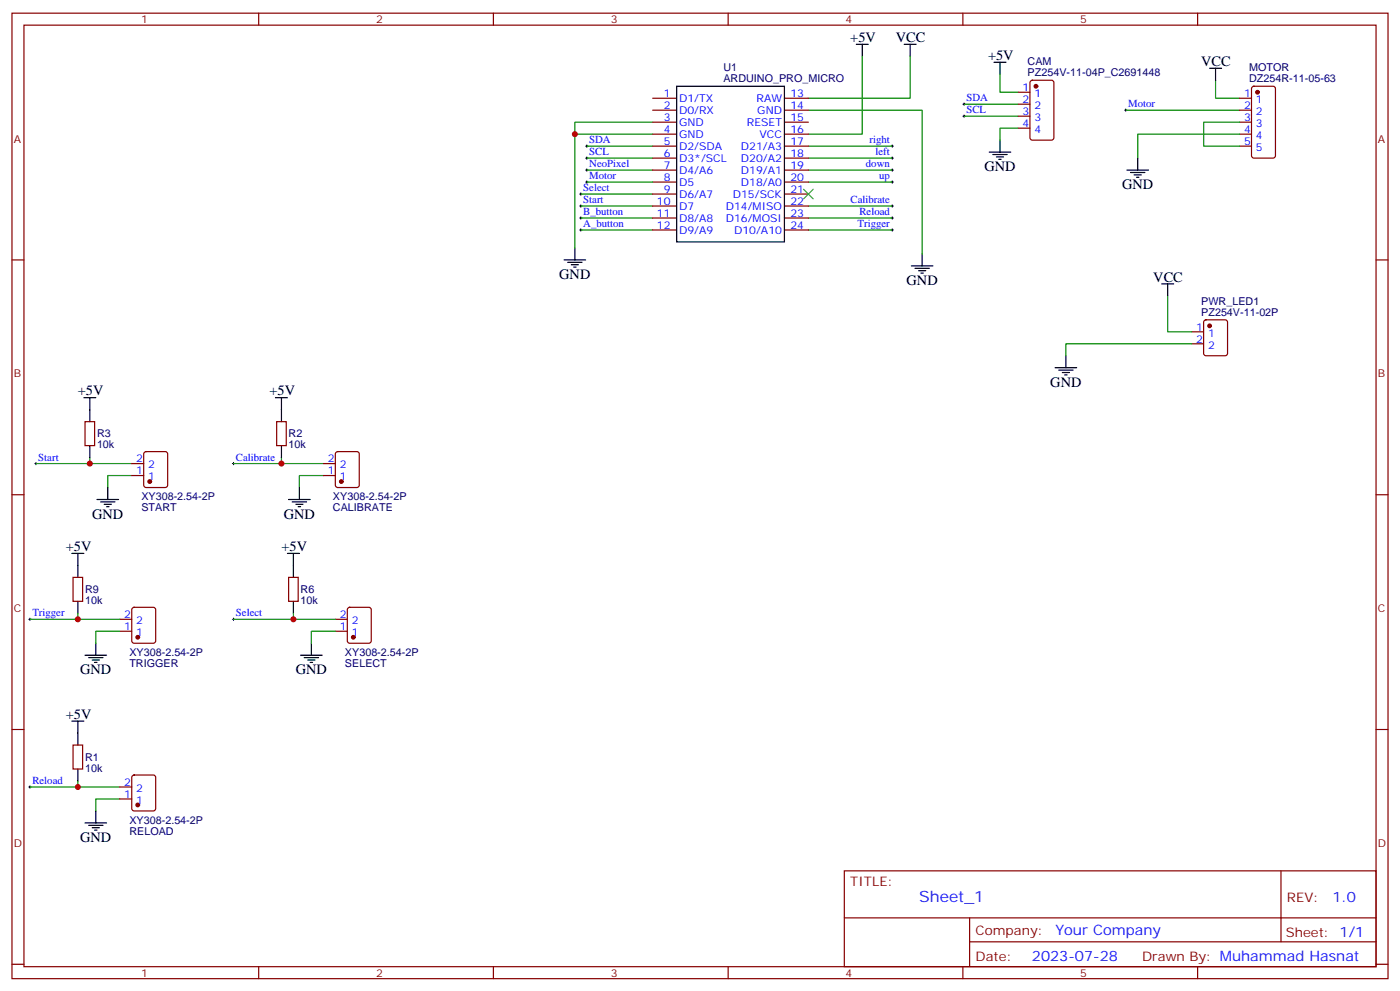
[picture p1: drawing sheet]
<svg xmlns="http://www.w3.org/2000/svg" width="412mm" height="292mm" viewBox="0 0 412 292" stroke-linecap="round" stroke-linejoin="round" font-family="sans-serif">
<g fill="none" stroke="#870000" stroke-width=".35">
<path d="M3.5 3.9h405.4v284.3h-405.4zM7.1 7.4h398.2v277.3h-398.2zM76.2 3.9v3.5M145.3 3.9v3.5M214.5 3.9v3.5M283.6 3.9v3.5M352.8 3.9v3.5M192.3 28.9h7M192.3 32.5h7M192.3 36h7M192.3 39.5h7M231.1 28.9h7"/>
<path d="M231.1 32.5h7M231.1 36h7M231.1 39.5h7M299.9 27.2h3.5M299.9 30.7h3.5M299.9 34.2h3.5M299.9 37.7h3.5M303.6 23.8l.5-.2h5.6l.7 .5v16.5l-.4 .6-5.9 .1-.7-.5v-16.5zM365.1 28.9h3.6M365.1 32.5h3.6M365.1 36h3.6M365.1 39.5h3.6"/>
<path d="M368.9 25.6l.5-.2h5.6l.7 .4v20.1l-.5 .6-5.8 .1-.7-.5v-20zM192.3 43h7M192.3 46.6h7M192.3 50.1h7M192.3 53.6h7M192.3 57.2h7M231.1 43h7M231.1 46.6h7M231.1 50.1h7M231.1 53.6h7M231.1 57.2h7M365.1 43h3.6"/>
<path d="M3.5 76.6h3.6M192.3 60.7h7M192.3 64.2h7M192.3 67.7h7M231.1 60.7h7M231.1 64.2h7M231.1 67.7h7M405.3 76.6h3.6M351 97.7h3.5M354.8 94.4l.4-.2h5.7l.6 .4 .1 9.5-.5 .6-5.9 .1-.6-.5-.1-9.4zM351 101.2h3.5M25 124.2h2.9v7h-2.9z"/>
<path d="M38.8 136.5h3.5M42.6 133.2l.4-.2h5.7l.6 .4 .1 9.5-.5 .6-5.9 .1-.6-.5-.1-9.4zM81.5 124.2h2.8v7h-2.8zM95.2 136.5h3.6M99 133.2l.5-.2h5.6l.7 .4v9.5l-.4 .6-5.9 .1-.7-.5v-9.4zM3.5 145.7h3.6M38.8 140.1h3.5M95.2 140.1h3.6M405.3 145.7h3.6M21.5 170h2.8v7.1h-2.8zM39 179.1l.5-.2h5.7l.6 .4 .1 9.4-.5 .7h-5.9l-.6-.4-.1-9.4zM85 170h2.8v7.1h-2.8z"/>
<path d="M102.5 179.1l.5-.2h5.7l.6 .4 .1 9.4-.5 .7h-5.9l-.6-.4-.1-9.4zM35.3 185.9h3.5M35.3 182.4h3.5M98.8 185.9h3.5M98.8 182.4h3.5M3.5 214.8h3.6M21.5 219.4h2.8v7.1h-2.8zM405.3 214.8h3.6M35.3 235.3h3.5M35.3 231.8h3.5M39 228.5l.5-.3h5.7l.6 .5 .1 9.4-.5 .7h-5.9l-.6-.4-.1-9.4zM248.7 256.5h156.6v28.2h-156.6z"/>
<path d="M377.3 256.5v20.9M248.7 270.3h156.5M285.6 277.4h119.6M285.6 270.3v14.1M3.5 284h3.6M76.2 284.7v3.5M145.3 284.7v3.5M214.5 284.7v3.5M283.6 284.7v3.5M352.8 284.7v3.5M405.3 284h3.6"/>
</g>
<g fill="none" stroke="#000" stroke-width=".35">
<path d="M252.2 13.1h3.6M254 13.1v3.5M266.3 13.1h3.6M268.1 13.1v3.5M292.8 18.3h3.5M294.6 18.3v3.6M199.3 25.4h31.8v45.9h-31.8zM356.3 20.1h3.5M358.1 20.1v3.5M291.4 44.8h6.3M292.5 45.5h4.2M293.5 46.2h2.1"/>
<path d="M294.2 46.9h.7M294.6 41.3v3.5M332 50.1h6.3M333 50.8h4.3M334.1 51.5h2.1M334.8 52.2h.7M335.1 46.6v3.5M166.2 76.6h6.3M167.2 77.3h4.2M168.3 78h2.1M169 78.7h.7M169.3 73v3.6"/>
<path d="M268.5 78.3h6.3M269.5 79h4.3M270.6 79.7h2.1M271.6 74.8v3.5M271.3 80.4h.7M342.2 83.6h3.5M344 83.6v3.5M24.7 117.1h3.5M26.5 117.1v7.1M81.1 117.1h3.6M82.9 117.1v7.1M310.8 108.3h6.3"/>
<path d="M311.9 109h4.2M312.9 109.7h2.1M313.6 110.4h.7M314 104.8v3.5M26.5 131.2v3.6M82.9 131.2v3.6M28.6 147.1h6.3M29.6 147.8h4.3M30.7 148.5h2.1M31.4 149.2h.7M31.7 143.6v3.5M85 147.1h6.4"/>
<path d="M86.1 147.8h4.2M87.1 148.5h2.2M87.8 149.2h.7M88.2 143.6v3.5M21.2 163h3.5M22.9 163v7M22.9 177.1v3.5M84.7 163h3.5M86.4 163v7M86.4 177.1v3.5M25 193h6.4M26.1 193.7h4.2"/>
<path d="M27.2 194.4h2.1M27.9 195.1h.7M28.2 189.4v3.6M88.5 193h6.4M89.6 193.7h4.2M90.7 194.4h2.1M91.4 195.1h.7M91.7 189.4v3.6M21.2 212.4h3.5M22.9 212.4v7M22.9 226.5v3.5M28.2 238.8v3.6"/>
<path d="M25 242.4h6.4M26.1 243.1h4.2M27.2 243.8h2.1M27.9 244.5h.7"/>
</g>
<g fill="none" stroke="#008700" stroke-width=".35">
<path d="M254 16.6v22.9h-15.9M268.1 16.6v12.3h-30M169.3 39.5h23M192.3 36h-23v37M238.1 32.5h33.5v42.3M284 30.7h15.9M284 34.2h15.9M294.6 21.9v5.3h5.3M299.9 37.7h-5.3v3.6M331.6 32.5h33.5M358.1 23.6v5.3h7M365.1 39.5h-30v7.1"/>
<path d="M365.1 36h-10.6v7h10.6M171.1 57.2h21.2M172.9 43h19.4M172.9 46.6h19.4M172.9 50.1h19.4M172.9 53.6h19.4M238.1 43h24.7M238.1 46.6h24.7M238.1 50.1h24.7M238.1 53.6h24.7M171.1 67.7h21.2M171.1 64.2h21.2"/>
<path d="M171.1 60.7h21.2M238.1 67.7h24.7M238.1 64.2h24.7M238.1 60.7h24.7M344 87.1v10.6h7M351 101.2h-37v3.6M10.6 136.5h15.9M26.5 134.8v1.7h12.3M68.8 136.5h14.1M82.9 134.8v1.7h12.3M38.8 140.1h-7.1v3.5M95.2 140.1h-7v3.5"/>
<path d="M8.8 182.4h14.1M22.9 180.6v1.8h12.4M35.3 185.9h-7.1v3.5M68.8 182.4h17.6M86.4 180.6v1.8h12.4M98.8 185.9h-7.1v3.5M8.8 231.8h14.1M22.9 230v1.8h12.4M35.3 235.3h-7.1v3.5"/>
</g>
<g fill="none" stroke="#000" stroke-width=".29">
<path d="M283.6 30.7h.7M283.6 34.2h.7M284 30.3v.7M284 33.9v.7M331.3 32.5h.7M331.6 32.1v.7M170.7 57.2h.7M171.1 56.8v.7M172.5 43h.7M172.5 46.6h.7M172.5 53.6h.7M172.5 50.1h.7"/>
<path d="M172.9 42.7v.7M172.9 46.2v.7M172.9 49.7v.7M172.9 53.3v.7M262.5 43h.7M262.5 46.6h.7M262.5 53.6h.7M262.5 50.1h.7M262.8 42.7v.7M262.8 46.2v.7M262.8 49.7v.7M262.8 53.3v.7"/>
<path d="M170.7 67.7h.7M170.7 64.2h.7M170.7 60.7h.7M171.1 60.3v.7M171.1 63.9v.7M171.1 67.4v.7M262.5 67.7h.7M262.5 64.2h.7M262.5 60.7h.7M262.8 60.3v.7M262.8 63.9v.7M262.8 67.4v.7"/>
<path d="M10.2 136.5h.7M10.6 136.2v.7M68.4 136.5h.7M68.8 136.2v.7M8.5 182.4h.7M8.8 182v.7M68.4 182.4h.7M68.8 182v.7M8.5 231.8h.7M8.8 231.4v.7"/>
</g>
<g fill="#870000" stroke="#870000" stroke-width=".35">
<circle cx="40.6" cy="187.7" r=".53"/>
<circle cx="40.6" cy="237.1" r=".53"/>
<circle cx="100.5" cy="141.8" r=".53"/>
<circle cx="44.1" cy="141.8" r=".53"/>
<circle cx="104.1" cy="187.7" r=".53"/>
<circle cx="305.2" cy="25.4" r=".53"/>
<circle cx="370.4" cy="27.2" r=".53"/>
<circle cx="356.3" cy="96" r=".53"/>
</g>
<path d="M236.7 55.7l2.8 2.9M239.5 55.7l-2.8 2.9" fill="none" stroke="#3c3" stroke-width=".35"/>
<g fill="#c00">
<circle cx="169.3" cy="39.5" r=".88"/>
<circle cx="22.9" cy="182.4" r=".88"/>
<circle cx="22.9" cy="231.8" r=".88"/>
<circle cx="82.9" cy="136.5" r=".88"/>
<circle cx="26.5" cy="136.5" r=".88"/>
<circle cx="86.4" cy="182.4" r=".88"/>
</g>
<text font-size="4.6" fill="#00f" x="270.8" y="265.5">Sheet_1</text>
<g font-size="4.2">
<text x="250.5" y="12.3">+5V</text>
<text x="263.9" y="12.3">VCC</text>
<text x="291" y="17.6">+5V</text>
<text x="353.8" y="19.4">VCC</text>
<text x="290" y="50.4">GND</text>
<text x="330.6" y="55.7">GND</text>
<text x="164.7" y="82.2">GND</text>
<text x="267.1" y="84">GND</text>
<text x="339.7" y="82.9">VCC</text>
<text x="309.4" y="113.9">GND</text>
<text x="22.9" y="116.4">+5V</text>
<text x="79.4" y="116.4">+5V</text>
<text x="27.2" y="152.8">GND</text>
<text x="83.6" y="152.8">GND</text>
<text x="19.4" y="162.3">+5V</text>
<text x="82.9" y="162.3">+5V</text>
<text x="23.6" y="198.6">GND</text>
<text x="87.1" y="198.6">GND</text>
<text x="19.4" y="211.7">+5V</text>
<text x="23.6" y="248">GND</text>
</g>
<g font-size="4.2" fill="#00f">
<text x="392.5" y="265.7">1.0</text>
<text x="310.9" y="275.3">Your Company</text>
<text x="304" y="283.1">2023-07-28</text>
</g>
<g font-size="3.9" fill="#800">
<text x="250.5" y="261.1">TITLE:</text>
<text x="379.1" y="265.7">REV:</text>
<text x="287.4" y="275.3">Company:</text>
<text x="378.7" y="275.9">Sheet: 1/1</text>
<text x="287.4" y="282.9">Date:</text>
<text x="336.4" y="283">Drawn By: Muhammad Hasnat</text>
</g>
<g font-size="3.2" fill="#800">
<text x="41.6" y="6.9">1</text>
<text x="110.8" y="6.9">2</text>
<text x="179.9" y="6.9">3</text>
<text x="249.1" y="6.9">4</text>
<text x="318.2" y="6.9">5</text>
<text x="4.1" y="42">A</text>
<text x="405.9" y="42">A</text>
<text x="4.1" y="111.1">B</text>
<text x="405.9" y="111.1">B</text>
<text x="4.1" y="180.3">C</text>
<text x="405.9" y="180.3">C</text>
<text x="4.1" y="249.4">D</text>
<text x="405.9" y="249.4">D</text>
<text x="41.6" y="287.7">1</text>
<text x="110.8" y="287.7">2</text>
<text x="179.9" y="287.7">3</text>
<text x="249.1" y="287.7">4</text>
<text x="318.2" y="287.7">5</text>
</g>
<g font-size="3.2" fill="#000080">
<text x="213.1" y="21">U1</text>
<text x="302.7" y="22.5">PZ254V-11-04P_C2691448</text>
<text x="302.7" y="19.3">CAM</text>
<text x="368" y="21">MOTOR</text>
<text x="213.1" y="24.2">ARDUINO_PRO_MICRO</text>
<text x="368" y="24.2">DZ254R-11-05-63</text>
<text x="353.8" y="89.8">PWR_LED1</text>
<text x="353.8" y="93">PZ254V-11-02P</text>
<text x="28.6" y="128.8">R3</text>
<text x="85" y="128.8">R2</text>
<text x="28.6" y="132">10k</text>
<text x="85" y="132">10k</text>
<text x="41.6" y="147.3">XY308-2.54-2P</text>
<text x="98.1" y="147.3">XY308-2.54-2P</text>
<text x="41.6" y="150.6">START</text>
<text x="98.1" y="150.6">CALIBRATE</text>
<text x="25" y="177.9">10k</text>
<text x="25" y="174.7">R9</text>
<text x="88.5" y="177.9">10k</text>
<text x="88.5" y="174.7">R6</text>
<text x="38.1" y="193.2">XY308-2.54-2P</text>
<text x="38.1" y="196.4">TRIGGER</text>
<text x="101.6" y="193.2">XY308-2.54-2P</text>
<text x="101.6" y="196.4">SELECT</text>
<text x="25" y="227.3">10k</text>
<text x="25" y="224.1">R1</text>
<text x="38.1" y="242.6">XY308-2.54-2P</text>
<text x="38.1" y="245.8">RELOAD</text>
</g>
<g font-size="3.2" fill="#00f">
<text x="195.5" y="28.6">1</text>
<text x="200" y="30">D1/TX</text>
<text x="222.9" y="30">RAW</text>
<text x="232.8" y="28.6">13</text>
<text x="284.7" y="29.8">SDA</text>
<text x="301.2" y="26.8">1</text>
<text x="304.7" y="28.6">1</text>
<text x="366.5" y="28.6">1</text>
<text x="195.5" y="32.1">2</text>
<text x="195.5" y="35.6">3</text>
<text x="200" y="33.5">D0/RX</text>
<text x="223.1" y="33.5">GND</text>
<text x="232.8" y="32.1">14</text>
<text x="232.8" y="35.6">15</text>
<text x="284.7" y="33.3">SCL</text>
<text x="301.2" y="30.3">2</text>
<text x="301.2" y="33.9">3</text>
<text x="304.7" y="32.1">2</text>
<text x="304.7" y="35.6">3</text>
<text x="332.3" y="31.6">Motor</text>
<text x="366.5" y="32.1">2</text>
<text x="366.5" y="35.6">3</text>
<text x="370" y="30.3">1</text>
<text x="370" y="33.9">2</text>
<text x="195.5" y="39.2">4</text>
<text x="200" y="37">GND</text>
<text x="200" y="40.6">GND</text>
<text x="220" y="37">RESET</text>
<text x="223.8" y="40.6">VCC</text>
<text x="232.8" y="39.2">16</text>
<text x="301.2" y="37.4">4</text>
<text x="304.7" y="39.2">4</text>
<text x="366.5" y="39.2">4</text>
<text x="370" y="37.4">3</text>
<text x="370" y="40.9">4</text>
<text x="173.6" y="42.2">SDA</text>
<text x="173.6" y="45.7">SCL</text>
<text x="195.5" y="42.7">5</text>
<text x="195.5" y="46.2">6</text>
<text x="200" y="44.1">D2/SDA</text>
<text x="200" y="47.6">D3*/SCL</text>
<text x="218.3" y="44.1">D21/A3</text>
<text x="218.3" y="47.6">D20/A2</text>
<text x="232.8" y="42.7">17</text>
<text x="232.8" y="46.2">18</text>
<text x="256.1" y="42.2">right</text>
<text x="257.9" y="45.7">left</text>
<text x="366.5" y="42.7">5</text>
<text x="370" y="44.5">5</text>
<text x="173.6" y="49.2">NeoPixel</text>
<text x="173.6" y="52.7">Motor</text>
<text x="195.5" y="49.7">7</text>
<text x="195.5" y="53.3">8</text>
<text x="200" y="51.2">D4/A6</text>
<text x="218.3" y="51.2">D19/A1</text>
<text x="232.8" y="49.7">19</text>
<text x="232.8" y="53.3">20</text>
<text x="255.1" y="49.2">down</text>
<text x="258.9" y="52.7">up</text>
<text x="171.8" y="59.8">Start</text>
<text x="171.8" y="56.3">Select</text>
<text x="195.5" y="56.8">9</text>
<text x="200" y="54.7">D5</text>
<text x="200" y="58.2">D6/A7</text>
<text x="215.9" y="58.2">D15/SCK</text>
<text x="218.3" y="54.7">D18/A0</text>
<text x="232.8" y="56.8">21</text>
<text x="250.5" y="59.8">Calibrate</text>
<text x="171.8" y="63.3">B_button</text>
<text x="193.5" y="60.3">10</text>
<text x="193.5" y="63.9">11</text>
<text x="200" y="61.7">D7</text>
<text x="200" y="65.3">D8/A8</text>
<text x="213.8" y="61.7">D14/MISO</text>
<text x="213.8" y="65.3">D16/MOSI</text>
<text x="232.8" y="60.3">22</text>
<text x="232.8" y="63.9">23</text>
<text x="253.2" y="63.3">Reload</text>
<text x="171.8" y="66.9">A_button</text>
<text x="193.5" y="67.4">12</text>
<text x="200" y="68.8">D9/A9</text>
<text x="216.2" y="68.8">D10/A10</text>
<text x="232.8" y="67.4">24</text>
<text x="252.6" y="66.9">Trigger</text>
<text x="352.3" y="97.4">1</text>
<text x="352.3" y="100.9">2</text>
<text x="355.8" y="99.1">1</text>
<text x="355.8" y="102.7">2</text>
<text x="11.3" y="135.6">Start</text>
<text x="40.1" y="136.2">2</text>
<text x="43.6" y="137.9">2</text>
<text x="69.5" y="135.6">Calibrate</text>
<text x="96.6" y="136.2">2</text>
<text x="100.1" y="137.9">2</text>
<text x="40.1" y="139.7">1</text>
<text x="43.6" y="141.5">1</text>
<text x="96.6" y="139.7">1</text>
<text x="100.1" y="141.5">1</text>
<text x="9.5" y="181.5">Trigger</text>
<text x="36.6" y="185.6">1</text>
<text x="36.6" y="182">2</text>
<text x="40.1" y="183.8">2</text>
<text x="69.5" y="181.5">Select</text>
<text x="100.1" y="185.6">1</text>
<text x="100.1" y="182">2</text>
<text x="103.6" y="183.8">2</text>
<text x="40.1" y="187.3">1</text>
<text x="103.6" y="187.3">1</text>
<text x="9.5" y="230.9">Reload</text>
<text x="36.6" y="231.4">2</text>
<text x="40.1" y="233.2">2</text>
<text x="36.6" y="234.9">1</text>
<text x="40.1" y="236.7">1</text>
</g>
</svg>
